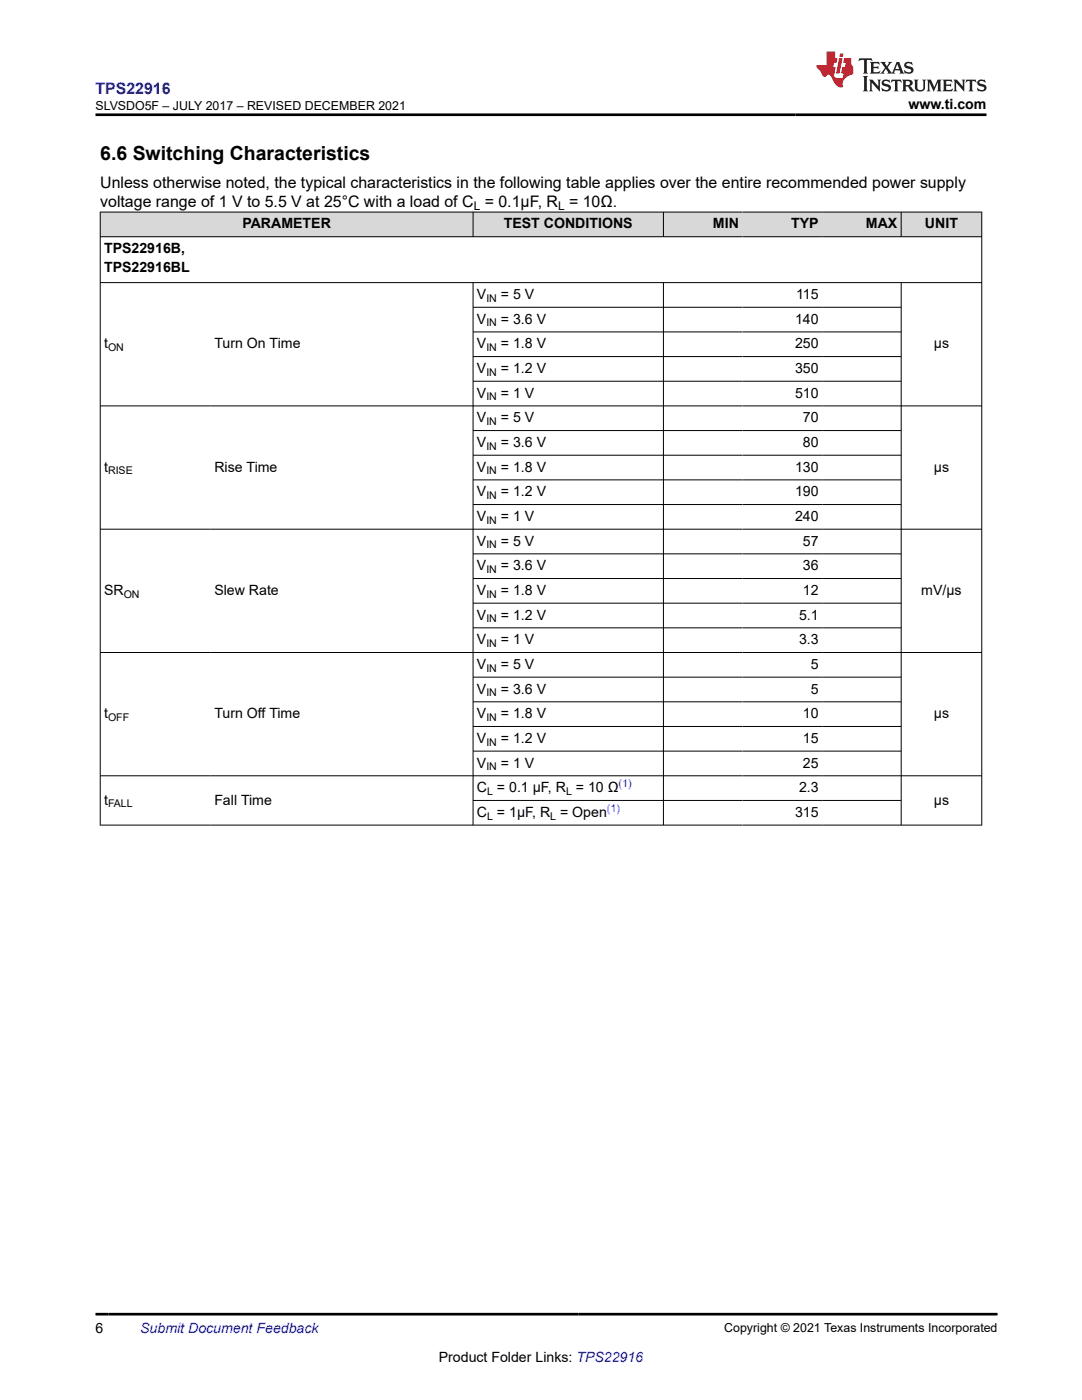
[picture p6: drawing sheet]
<svg xmlns="http://www.w3.org/2000/svg" width="216mm" height="279mm" viewBox="0 0 216 279" stroke-linecap="round" stroke-linejoin="round" font-family="sans-serif">
<g fill="#d8d8d8">
<path d="M20 42.3h175.9v4.9h-175.9z" fill-rule="evenodd"/>
<path d="M20.1 42.4h74.2v4.8h-74.2z" fill-rule="evenodd"/>
<path d="M94.5 42.4h37.8v4.8h-37.8z" fill-rule="evenodd"/>
<path d="M132.4 42.4h15.7v4.8h-15.7z" fill-rule="evenodd"/>
<path d="M148.1 42.4h16v4.8h-16z" fill-rule="evenodd"/>
<path d="M164.1 42.4h15.7v4.8h-15.7z" fill-rule="evenodd"/>
<path d="M179.9 42.4h15.9v4.8h-15.9z" fill-rule="evenodd"/>
</g>
<g fill="none" stroke="#000" stroke-width=".2">
<path d="M19.9 42.3h176.1M19.9 47.2h176.1M19.9 56.4h176.1M20 42.3v122.4M94.4 42.3v5M94.4 56.4v108.3M132.4 42.3v5M132.4 56.4v108.3M179.8 42.3v5M179.8 56.4v108.3M195.9 42.3v122.4M94.4 61.3h85.5"/>
<path d="M94.4 66.2h85.5M94.4 71.2h85.5M94.4 76.1h85.5M19.9 81h176.1M94.4 85.9h85.5M94.4 90.8h85.5M94.4 95.8h85.5M19.9 105.6h176.1M94.4 100.7h85.5M94.4 110.5h85.5M94.4 115.5h85.5M19.9 130.2h176.1"/>
<path d="M94.4 120.4h85.5M94.4 125.3h85.5M94.4 135.1h85.5M19.9 154.8h176.1M94.4 140.1h85.5M94.4 145h85.5M94.4 149.9h85.5M94.4 159.7h85.5M19.9 164.7h176.1"/>
</g>
<path d="M171.5 11.6l-.2 .6 .5-.2h.6v.1v2.2l-.2 .4h1l-.2-.4v-2.2v-.1h.5l.5 .2-.1-.6zM173.6 12.4l.2 .3v1.6l-.2 .4h1.9l.1-.6a1.08 1.08 0 0 1-1.3 .2v-.7h.6l.4 .2v-.7l-.4 .2h-.6v-.5l.2-.2a1 1 0 0 1 1 .3l-.1-.5zM175.7 12.4l.9 1.1-1 1.2h.9l-.2-.2 .5-.8 .4 .8-.2 .2h1.6l-.2-.2 .2-.5h.9l.1 .5-.1 .2h.9l-.2-.4-.8-1.9h-.5l-.9 2.1-.9-1.1 .9-1h-.8l.2 .2-.4 .6-.4-.6 .2-.2zM179 12.8l.4 1h-.7zM180.7 12.5a.65 .65 0 0 0-.2 .7 .65 .65 0 0 0 .6 .5l.6 .1 .1 .3a.79 .79 0 0 1-.7 .4 .79 .79 0 0 1-.7-.5l.1 .7 .2-.1a.93 .93 0 0 0 1.1 0 .93 .93 0 0 0 .4-.9 1.46 1.46 0 0 0-1.2-.6l-.1-.3a1.09 1.09 0 0 1 1.2 .2l-.2-.6-.1 .1-.5-.2zM172.2 15.2l.2 .4v2.2l-.2 .4h1l-.2-.4v-2.2l.2-.4zM173.4 15.9l.2 .4v1.5l-.2 .4h.8l-.3-.4 .1-1.3 1.6 1.8v-2l.2-.4h-.7l.1 .2 .1 1.1-1.2-1.3zM176.2 16a.65 .65 0 0 0-.2 .8 .65 .65 0 0 0 .6 .4l.6 .2 .1 .2a.79 .79 0 0 1-.7 .4 .79 .79 0 0 1-.7-.5l.1 .7 .2-.1a.93 .93 0 0 0 1.1 .1 .93 .93 0 0 0 .4-1 1.46 1.46 0 0 0-1.2-.5l-.1-.4a1.09 1.09 0 0 1 1.2 .2l-.1-.6-.2 .1-.5-.1zM177.9 15.9l-.1 .6a.63 .63 0 0 1 .8-.3v1.6l-.3 .4h1l-.2-.4v-1.6a.66 .66 0 0 1 .8 .3l-.1-.6zM180 15.9l.2 .4v1.5l-.2 .4h1l-.2-.2-.1-.7h.5l.1 .2a.79 .79 0 0 0 1.2 .6l-1-.9a.61 .61 0 0 0 .6-.6 .61 .61 0 0 0-.5-.7zM180.8 16.2h.1a.47 .47 0 0 1 .5 .1 .47 .47 0 0 1 .1 .5l-.1 .1-.7 .1zM182.3 15.9l.2 .2a2.27 2.27 0 0 0 .4 2 1.04 1.04 0 0 0 1.7-.7v-1.3l.2-.2h-.8l.2 .4v1.1a.6 .6 0 0 1-.6 .6 .6 .6 0 0 1-.6-.6v-1.1l.3-.4zM184.9 15.9l.2 .4v1.5l-.2 .4h.8l-.3-.4v-1.4l.9 1.9 .9-1.9v1.4l-.3 .4h1l-.2-.4v-1.5l.2-.4h-.8l-.7 1.5-.6-1.5zM188.1 15.9l.2 .4v1.5l-.2 .4h1.9l.1-.6a1.09 1.09 0 0 1-1.3 .2v-.7h.6l.4 .2v-.6l-.4 .2h-.6v-.6l.2-.1a1.01 1.01 0 0 1 1 .3l-.1-.6zM190.2 15.9l.3 .4v1.5l-.3 .4h.8l-.2-.4v-1.3l1.6 1.8v-2l.2-.4h-.7l.2 .2v1.1l-1.2-1.3zM192.8 15.9l-.1 .6a.63 .63 0 0 1 .8-.3v1.6l-.3 .4h1l-.2-.4v-1.6a.66 .66 0 0 1 .8 .3l-.1-.6zM195.2 16a.65 .65 0 0 0-.2 .8 .65 .65 0 0 0 .6 .4l.6 .2 .2 .2a.79 .79 0 0 1-.7 .4 .79 .79 0 0 1-.7-.5l.1 .7 .2-.1a.93 .93 0 0 0 1 .1 .93 .93 0 0 0 .5-1 1.46 1.46 0 0 0-1.3-.5v-.4a1.09 1.09 0 0 1 1.2 .2l-.2-.6-.2 .1-.5-.1z" fill="#231f20"/>
<path d="M164.9 10.3v2.7h-2l.1 .4 .8 1a.95 .95 0 0 0 1 .9 .59 .59 0 0 1 .5-.4 .59 .59 0 0 1 .5 .3l.4 .8a1.59 1.59 0 0 0 2.1 1.4 1.61 1.61 0 0 1 1-2.3l1-.3-.1-1.5a1.59 1.59 0 0 1-.3-1.7h-1.5l-.2 .9h.6l-.2 .9h-.5l-.2 .9v.3l.4 .1-.1 .9h-.7a.73 .73 0 0 1-1-.7l.3-1.5h-.5l.1-.9h.5l.2-.9h-.5v-1.3zM167.4 11.6l-.6 3.1h.7l.6-3.1zM167.6 10.7l-.1 .6h.7l.1-.6z" fill="#ed1c24"/>
<path d="M19 22.9h177.8M19 262.3h180" fill="none" stroke="#000" stroke-width=".53"/>
<text font-size="3.9" x="20" y="32">6.6 Switching Characteristics</text>
<text font-size="3.2" fill="#00f" x="19" y="18.7">TPS22916</text>
<g font-size="3.2">
<text x="20" y="37.5">Unless otherwise noted, the typical characteristics in the following table applies over the entire recommended power supply</text>
<text x="20" y="41.3">voltage range of 1 V to 5.5 V at 25°C with a load of C = 0.1µF, R = 10Ω.</text>
</g>
<g font-size="2.8">
<text x="181.3" y="21.8">www.ti.com</text>
<text x="48.4" y="45.6">PARAMETER</text>
<text x="100.5" y="45.6">TEST CONDITIONS</text>
<text x="142.3" y="45.6">MIN</text>
<text x="157.9" y="45.6">TYP</text>
<text x="172.8" y="45.6">MAX</text>
<text x="184.6" y="45.6">UNIT</text>
<text x="20.8" y="50.5">TPS22916B,</text>
<text x="20.8" y="54.3">TPS22916BL</text>
<text x="95.2" y="59.7">V</text>
<text x="99.9" y="59.7">= 5 V</text>
<text x="158.9" y="59.7">115</text>
<text x="95.2" y="64.6">V</text>
<text x="99.9" y="64.6">= 3.6 V</text>
<text x="158.6" y="64.6">140</text>
<text x="20.8" y="69.5">t</text>
<text x="42.8" y="69.5">Turn On Time</text>
<text x="95.2" y="69.5">V</text>
<text x="99.9" y="69.5">= 1.8 V</text>
<text x="158.6" y="69.5">250</text>
<text x="186.3" y="69.5">µs</text>
<text x="95.2" y="74.4">V</text>
<text x="99.9" y="74.4">= 1.2 V</text>
<text x="158.6" y="74.4">350</text>
<text x="95.2" y="79.4">V</text>
<text x="99.9" y="79.4">= 1 V</text>
<text x="158.6" y="79.4">510</text>
<text x="95.2" y="89.2">V</text>
<text x="95.2" y="84.3">V</text>
<text x="99.9" y="89.2">= 3.6 V</text>
<text x="99.9" y="84.3">= 5 V</text>
<text x="160.2" y="84.3">70</text>
<text x="160.2" y="89.2">80</text>
<text x="20.8" y="94.1">t</text>
<text x="42.8" y="94.1">Rise Time</text>
<text x="95.2" y="94.1">V</text>
<text x="99.9" y="94.1">= 1.8 V</text>
<text x="158.6" y="94.1">130</text>
<text x="186.3" y="94.1">µs</text>
<text x="95.2" y="99">V</text>
<text x="99.9" y="99">= 1.2 V</text>
<text x="158.6" y="99">190</text>
<text x="95.2" y="104">V</text>
<text x="99.9" y="104">= 1 V</text>
<text x="158.6" y="104">240</text>
<text x="95.2" y="113.8">V</text>
<text x="95.2" y="108.9">V</text>
<text x="99.9" y="113.8">= 3.6 V</text>
<text x="99.9" y="108.9">= 5 V</text>
<text x="160.2" y="108.9">57</text>
<text x="160.2" y="113.8">36</text>
<text x="20.8" y="118.7">SR</text>
<text x="42.8" y="118.7">Slew Rate</text>
<text x="95.2" y="118.7">V</text>
<text x="99.9" y="118.7">= 1.8 V</text>
<text x="160.2" y="118.7">12</text>
<text x="183.8" y="118.7">mV/µs</text>
<text x="95.2" y="123.7">V</text>
<text x="99.9" y="123.7">= 1.2 V</text>
<text x="159.4" y="123.7">5.1</text>
<text x="95.2" y="128.6">V</text>
<text x="99.9" y="128.6">= 1 V</text>
<text x="159.4" y="128.6">3.3</text>
<text x="95.2" y="133.5">V</text>
<text x="99.9" y="133.5">= 5 V</text>
<text x="161.8" y="133.5">5</text>
<text x="20.8" y="143.3">t</text>
<text x="42.8" y="143.3">Turn Off Time</text>
<text x="95.2" y="138.4">V</text>
<text x="95.2" y="143.3">V</text>
<text x="99.9" y="138.4">= 3.6 V</text>
<text x="99.9" y="143.3">= 1.8 V</text>
<text x="160.2" y="143.3">10</text>
<text x="161.8" y="138.4">5</text>
<text x="186.3" y="143.3">µs</text>
<text x="95.2" y="148.3">V</text>
<text x="99.9" y="148.3">= 1.2 V</text>
<text x="160.2" y="148.3">15</text>
<text x="95.2" y="153.2">V</text>
<text x="99.9" y="153.2">= 1 V</text>
<text x="160.2" y="153.2">25</text>
<text x="20.8" y="160.6">t</text>
<text x="42.8" y="160.6">Fall Time</text>
<text x="95.2" y="158.1">C = 0.1 µF, R = 10 Ω</text>
<text x="159.4" y="158.1">2.3</text>
<text x="186.3" y="160.6">µs</text>
<text x="95.2" y="163">C = 1µF, R = Open</text>
<text x="158.6" y="163">315</text>
<text x="19" y="266.1">6</text>
<text x="87.6" y="271.7">Product Folder Links: TPS22916</text>
</g>
<text font-size="2.8" fill="#00f" x="28" y="266.1">Submit Document Feedback</text>
<g font-size="2.5">
<text x="19" y="21.9">SLVSDO5F – JULY 2017 – REVISED DECEMBER 2021</text>
<text x="144.5" y="265.8">Copyright © 2021 Texas Instruments Incorporated</text>
</g>
<g font-size="2.4">
<text x="94.5" y="41.9">L</text>
<text x="111.3" y="41.9">L</text>
</g>
<g font-size="2.1">
<text x="97" y="65.2">IN</text>
<text x="97" y="60.2">IN</text>
<text x="21.6" y="70.1">ON</text>
<text x="97" y="70.1">IN</text>
<text x="97" y="75">IN</text>
<text x="97" y="79.9">IN</text>
<text x="97" y="89.8">IN</text>
<text x="97" y="84.8">IN</text>
<text x="21.6" y="94.7">RISE</text>
<text x="97" y="94.7">IN</text>
<text x="97" y="99.6">IN</text>
<text x="97" y="104.5">IN</text>
<text x="97" y="109.5">IN</text>
<text x="24.7" y="119.3">ON</text>
<text x="97" y="114.4">IN</text>
<text x="97" y="119.3">IN</text>
<text x="97" y="124.2">IN</text>
<text x="97" y="129.1">IN</text>
<text x="97" y="134.1">IN</text>
<text x="21.6" y="143.9">OFF</text>
<text x="97" y="139">IN</text>
<text x="97" y="143.9">IN</text>
<text x="97" y="148.8">IN</text>
<text x="97" y="153.7">IN</text>
<text x="21.6" y="161.1">FALL</text>
<text x="97.2" y="158.7">L</text>
<text x="112.9" y="158.7">L</text>
<text x="97.2" y="163.6">L</text>
<text x="109.8" y="163.6">L</text>
</g>
<g font-size="2.1" fill="#00f">
<text x="123.4" y="157.2">(1)</text>
<text x="121.1" y="162.1">(1)</text>
</g>
</svg>
